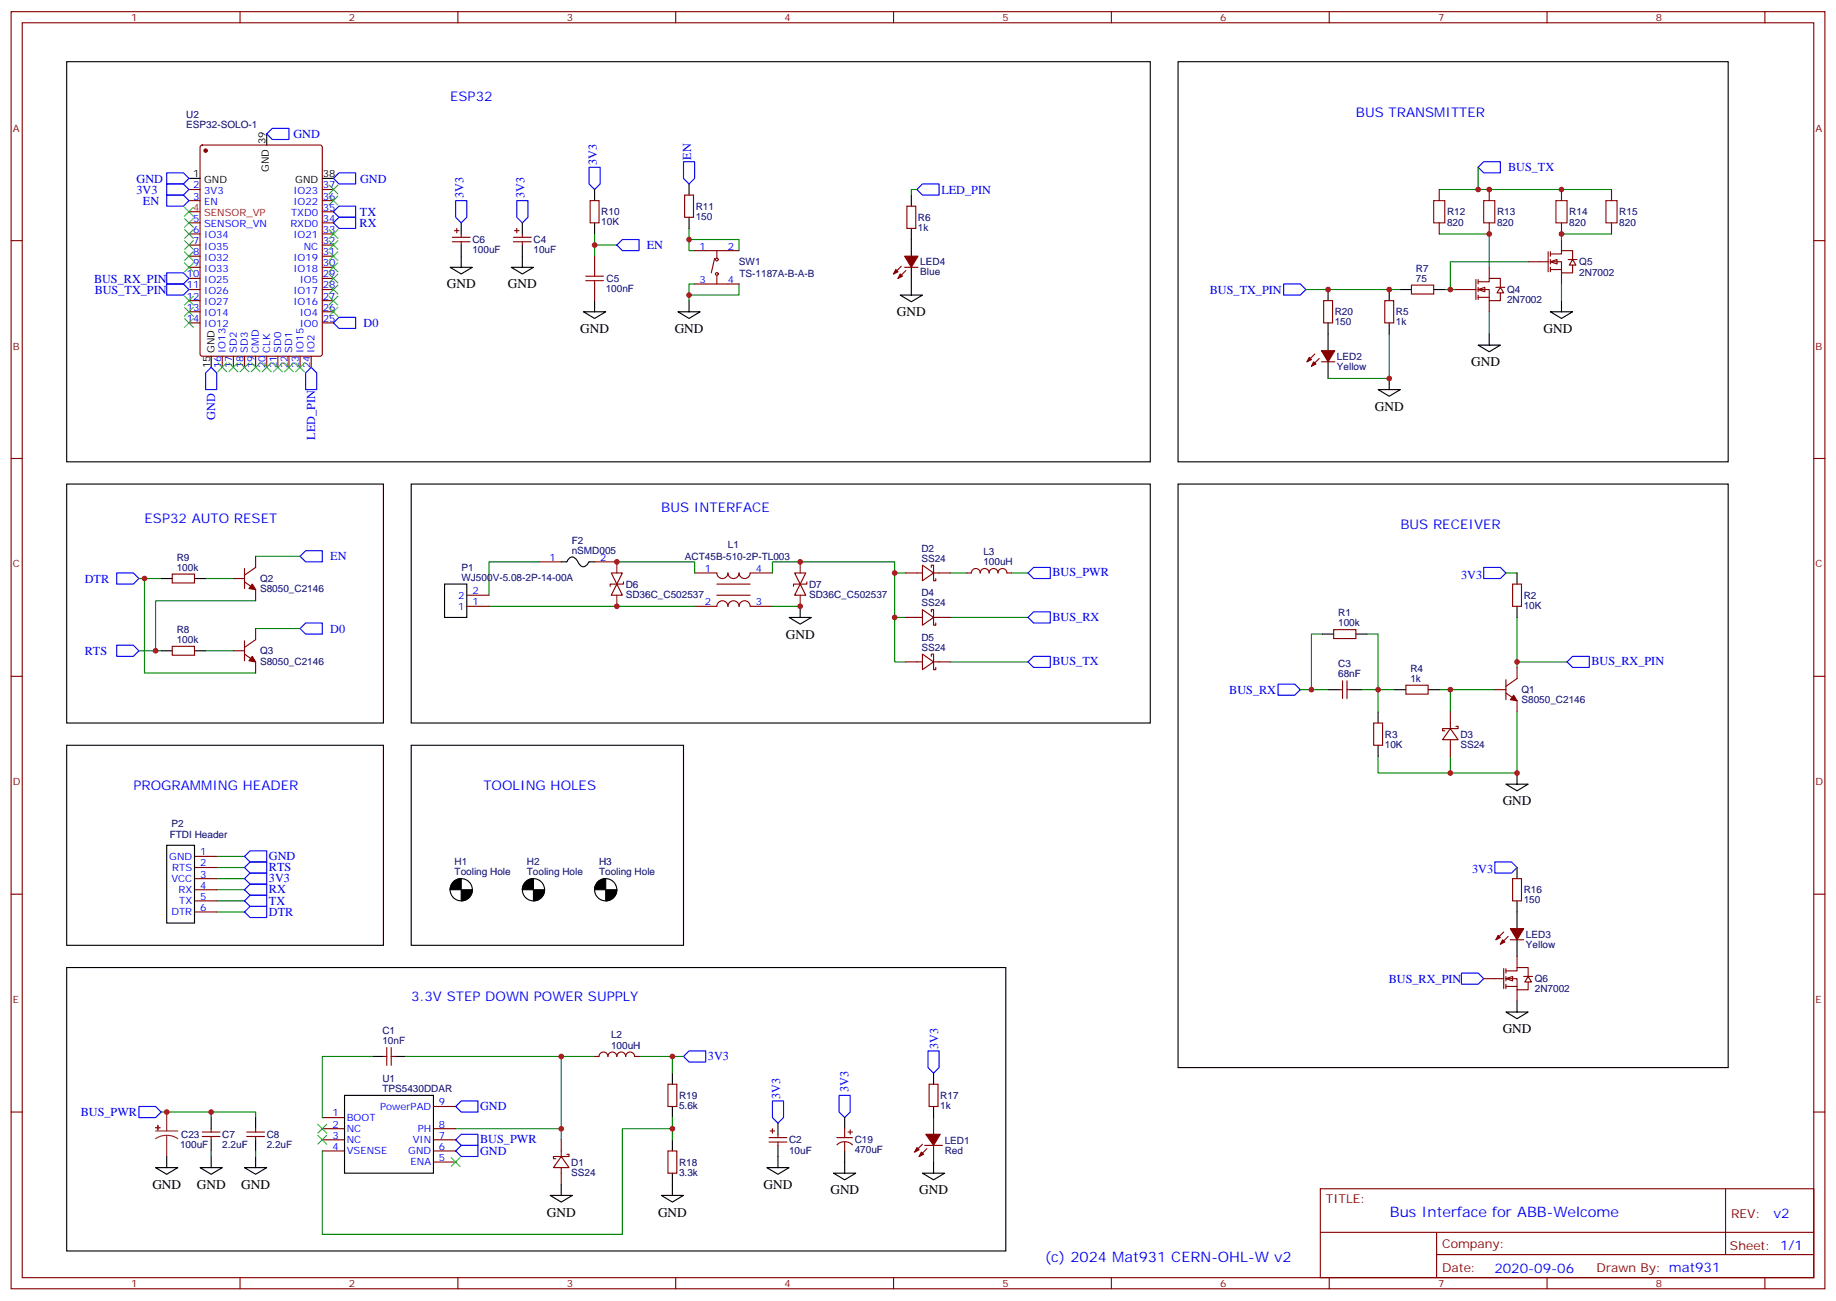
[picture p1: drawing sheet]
# Altium schematic sheet Bus_Interface_for_ABB-Welcome_v2.schdoc
size 400 x 295 mm

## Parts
C1  10nF  [C0603]
C2  10uF  [CAP-SMD_L3.2-W1.6-RD-C7171]
C3  68nF  [C0603]
C4  10uF  [CAP-SMD_L3.2-W1.6-RD-C7171]
C5  100nF  [C0603]
C6  100uF  [CASE-B_3528]
C7  2.2uF  [C1206]
C8  2.2uF  [C1206]
C19  470uF  [CAP-SMD_BD8.0-L8.3-W8.3-LS9.0-FD]
C23  100uF  [CAP-SMD_BD8.0-L8.3-W8.3-RD]
D1  SS24  [SMA_L4.3-W2.6-LS5.0-FD]
D2  SS24  [SMA_L4.3-W2.6-LS5.0-FD]
D3  SS24  [SMA_L4.3-W2.6-LS5.0-FD]
D4  SS24  [SMA_L4.3-W2.6-LS5.0-FD]
D5  SS24  [SMA_L4.3-W2.6-LS5.0-FD]
D6  SD36C_C502537  [SOD-323_L1.7-W1.3-LS2.7-BI]
D7  SD36C_C502537  [SOD-323_L1.7-W1.3-LS2.7-BI]
F2  nSMD005  [F1206]
H1  Tooling Hole  [TOOLING HOLE JLCPCB]
H2  Tooling Hole  [TOOLING HOLE JLCPCB]
H3  Tooling Hole  [TOOLING HOLE JLCPCB]
L1  ACT45B-510-2P-TL003  [IND-SMD_4P-L4.5-W3.2-TL]
L2  100uH  [IND-SMD_L7.1-W6.6]
L3  100uH  [IND-SMD_L7.1-W6.6]
LED1  Red  [LED0603-RD]
LED2  Yellow  [LED0603-RD-YELLOW]
LED3  Yellow  [LED0603-RD-YELLOW]
LED4  Blue  [LED0603-FD_BLUE]
P1  WJ500V-5.08-2P-14-00A  [CONN-TH_2P-P5.00_WJ500V-5.08-2P]
P2  FTDI Header  [FTDI HEADER]
Q1  S8050_C2146  [SOT-23-3_L3.0-W1.7-P0.95-LS2.9-BR]
Q2  S8050_C2146  [SOT-23-3_L3.0-W1.7-P0.95-LS2.9-BR]
Q3  S8050_C2146  [SOT-23-3_L3.0-W1.7-P0.95-LS2.9-BR]
Q4  2N7002  [SOT-23-3_L2.9-W1.3-P1.90-LS2.4-BR]
Q5  2N7002  [SOT-23-3_L2.9-W1.3-P1.90-LS2.4-BR]
Q6  2N7002  [SOT-23-3_L2.9-W1.3-P1.90-LS2.4-BR]
R1  100kΩ  [R0603]
R2  10K  [R0603]
R3  10K  [R0603]
R4  1kΩ  [R0603]
R5  1kΩ  [R0603]
R6  1kΩ  [R0603]
R7  75Ω  [R0603]
R8  100kΩ  [R0603]
R9  100kΩ  [R0603]
R10  10K  [R0603]
R11  150Ω  [R0603]
R12  820Ω  [R2512]
R13  820Ω  [R2512]
R14  820Ω  [R2512]
R15  820Ω  [R2512]
R16  150Ω  [R0603]
R17  1kΩ  [R0603]
R18  3.3kΩ  [R0603]
R19  5.6kΩ  [R0603]
R20  150Ω  [R0603]
SW1  TS-1187A-B-A-B  [SW-SMD_4P-L5.1-W5.1-P3.70-LS6.5-TL-2]
U1  TPS5430DDAR  [ESOP-8_L4.9-W3.9-P1.27-LS6.0-TL-EP]
U2  ESP32-SOLO-1  [WIFIM-SMD_38P-L25.5-W18.0-P1.27]

## Blocks framed on the sheet
ESP32: C4-C6 LED4 R6 R10 R11 SW1 U2
BUS TRANSMITTER: LED2 Q4 Q5 R5 R7 R12-R15 R20
ESP32 AUTO RESET: Q2 Q3 R8 R9
BUS INTERFACE: D2 D4-D7 F2 L1 L3 P1
BUS RECEIVER: C3 D3 LED3 Q1 Q6 R1-R4 R16
PROGRAMMING HEADER: P2
TOOLING HOLES: H1-H3
3.3V STEP DOWN POWER SUPPLY: C1 C2 C7 C8 C19 C23 D1 L2 LED1 R17-R19 U1

## Ports
3V3 (in), BUS_PWR (in), BUS_RX (in), BUS_RX_PIN (in), BUS_TX (in), BUS_TX_PIN (in), D0 (in), DTR (in), EN (in), GND (in), LED_PIN (in), RTS (in), RX (in), TX (in)

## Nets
GND: C2.2 C4.2 C5.1 C6.2 C7.1 C8.1 C19.2 C23.2 D1.1(A) D3.1(A) D7.1 L1.3 LED1.1(K) LED2.1(C) LED4.1(C) Q1.2(E) Q4.2(S) Q5.2(S) Q6.2(S) R3.1 R5.1 R18.1 SW1.3(C) SW1.4(D)
3V3: C2.1 C4.1 C6.1 C19.1 L2.2 P2.3(VCC) R2.2 R10.2 R16.2 R17.2 R19.2 U2.2(3V3) ; port 3V3
BUS_PWR: C7.2 C8.2 C23.1 L3.2 U1.7(VIN) ; port BUS_PWR
BUS_RX: C3.1 D4.2(K) R1.1 ; port BUS_RX
BUS_RX_PIN: Q1.3(C) Q6.1(G) R2.1 U2.10(IO25) ; port BUS_RX_PIN
BUS_TX: D5.2(K) R12.2 R13.2 R14.2 R15.2 ; port BUS_TX
BUS_TX_PIN: R5.2 R7.1 R20.2 U2.11(IO26) ; port BUS_TX_PIN
D0: Q3.3(C) U2.25(IO0) ; port D0
DTR: P2.6(DTR) Q3.2(E) R9.1 ; port DTR
EN: C5.2 Q2.3(C) R10.1 R11.2 U2.3(EN) ; port EN
GND: P2.1(GND) U1.6(GND) U1.9(PowerPAD) U2.1(GND) U2.15(GND) U2.38(GND) U2.39(GND) ; port GND  [a separate net that carries the same name]
LED_PIN: R6.2 U2.24(IO2) ; port LED_PIN
RTS: P2.2(RTS) Q2.2(E) R8.1 ; port RTS
RX: P2.4(RX) U2.34(RXD0) ; port RX
TX: P2.5(TX) U2.35(TXD0) ; port TX
NetC1_1: C1.1 D1.2(K) L2.1 U1.8(PH)
NetC1_2: C1.2 U1.1(BOOT)
NetC3_2: C3.2 R1.2 R3.2 R4.1
NetD2_1: D2.1(A) D4.1(A) D5.1(A) D7.2 L1.4
NetD2_2: D2.2(K) L3.1
NetD3_2: D3.2(K) Q1.1(B) R4.2
NetD6_1: D6.1 L1.2 P1.1
NetD6_2: D6.2 F2.2 L1.1
NetF2_1: F2.1 P1.2
NetLED1_2: LED1.2(A) R17.1
NetLED2_2: LED2.2(A) R20.1
NetLED3_1: LED3.1(C) Q6.3(D)
NetLED3_2: LED3.2(A) R16.1
NetLED4_2: LED4.2(A) R6.1
NetQ2_1: Q2.1(B) R9.2
NetQ3_1: Q3.1(B) R8.2
NetQ4_1: Q4.1(G) Q5.1(G) R7.2
NetQ4_3: Q4.3(D) R12.1 R13.1
NetQ5_3: Q5.3(D) R14.1 R15.1
NetR11_1: R11.1 SW1.1(A) SW1.2(B)
NetR18_2: R18.2 R19.1 U1.4(VSENSE)

Not connected (* = marked no-connect by the designer): U1 2(NC)* 3(NC)* 5(ENA)*; U2 4(SENSOR_VP)* 5(SENSOR_VN)* 6(IO34)* 7(IO35)* 8(IO32)* 9(IO33)* 12(IO27)* 13(IO14)* 14(IO12)* 16(IO13)* 17(SD2)* 18(SD3)* 19(CMD)* 20(CLK)* 21(SD0)* 22(SD1)* 23(IO15)* 26(IO4)* 27(IO16)* 28(IO17)* 29(IO5)* 30(IO18)* 31(IO19)* 32(NC)* 33(IO21)* 36(IO22)* 37(IO23)*

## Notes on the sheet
- (c) 2024 Mat931 CERN-OHL-W v2
